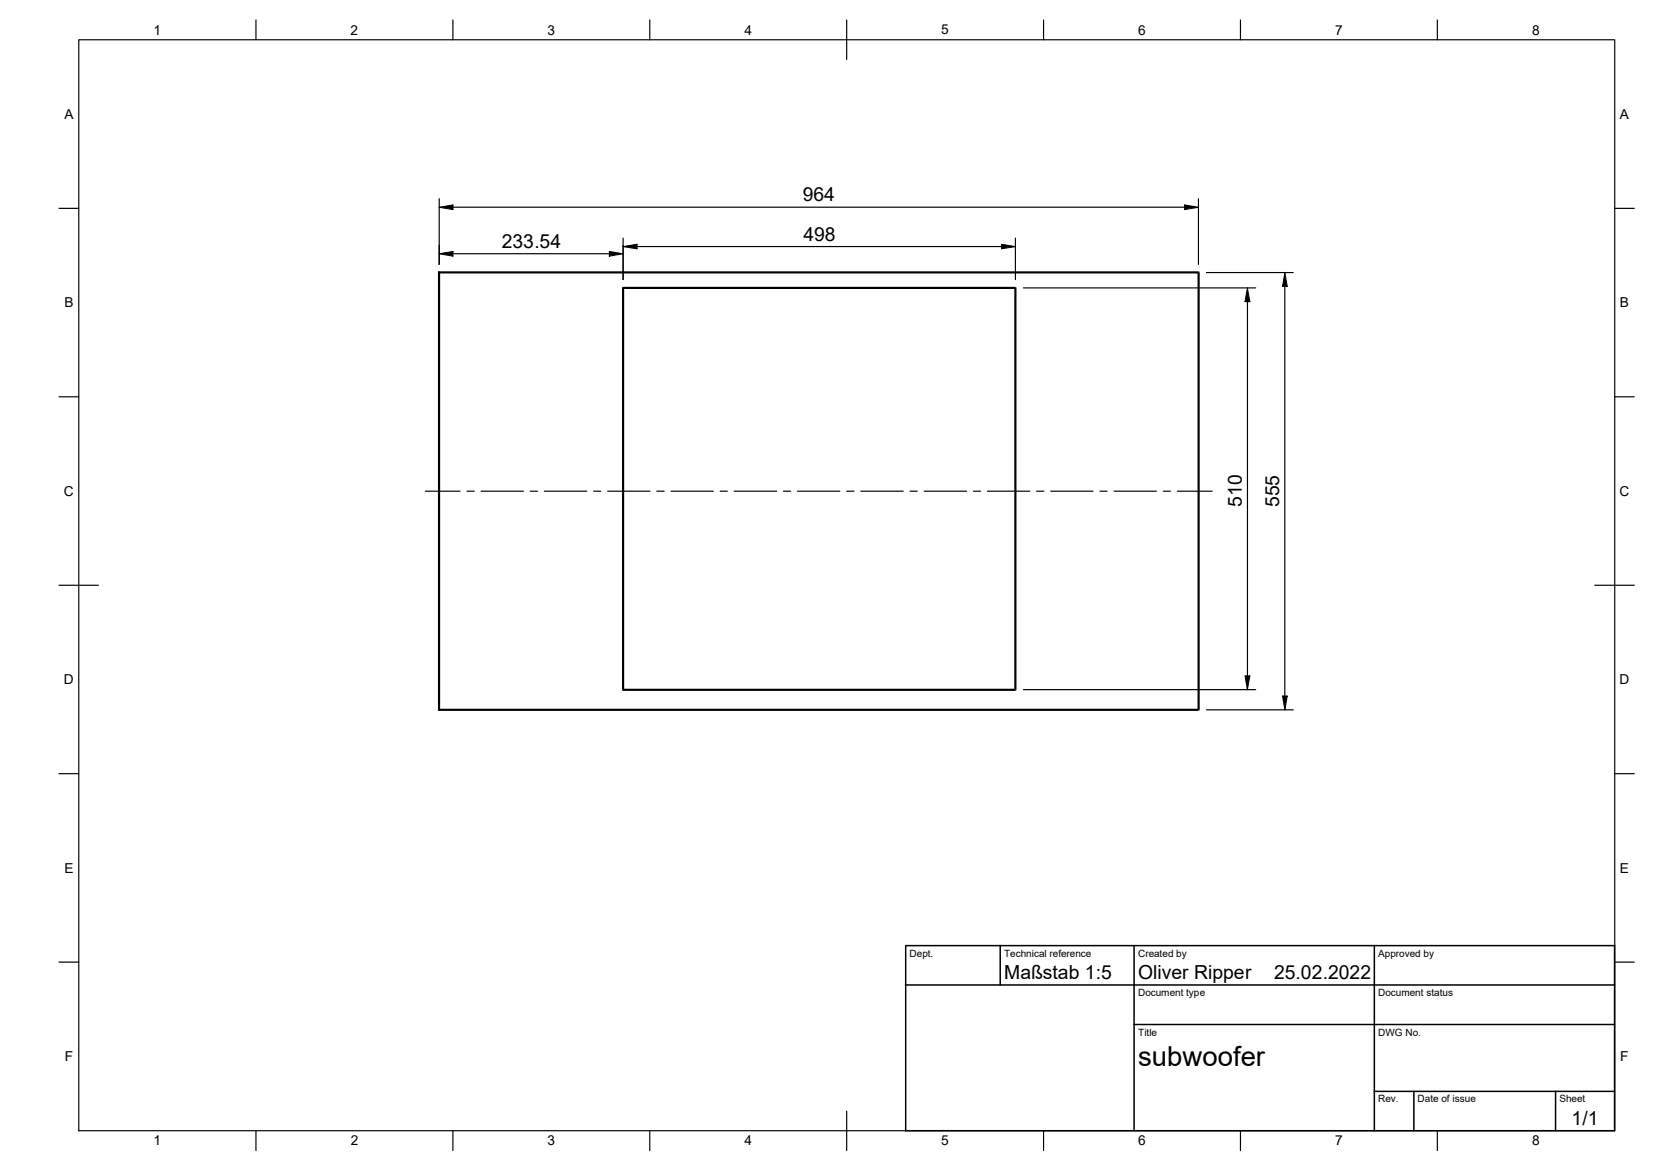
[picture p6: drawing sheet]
<svg xmlns="http://www.w3.org/2000/svg" width="420mm" height="297mm" viewBox="0 0 420 297" stroke-linecap="round" stroke-linejoin="round" font-family="sans-serif">
<g fill="#000">
<path d="M111.5 52.6l3.5-.6v1.2zM300.8 52l3.5 .6-3.5 .6zM111.5 64.4l3.5-.6v1.2zM154.7 63.8l3.5 .6-3.5 .6zM158.2 62.6l3.5-.6v1.2zM254.3 62l3.5 .6-3.5 .6zM316.7 73.1l.6 3.5h-1.2zM326.2 69.2l.7 3.5h-1.2zM316.1 171.6h1.2l-.6 3.4zM325.7 176.7h1.2l-.7 3.5z"/>
<path d="M19.9 10.1h.3v277l-.2 .1z" fill-rule="evenodd"/>
<path d="M19.9 9.9l.1 .2z" fill-rule="evenodd"/>
<path d="M64.9 5l.3 .1v5l-.2 .1z" fill-rule="evenodd"/>
<path d="M114.9 5l.2 .1v5l-.1 .1z" fill-rule="evenodd"/>
<path d="M164.8 5l.3 .1v5l-.1 .1z" fill-rule="evenodd"/>
<path d="M214.8 5l.3 .1v10l-.1 .1z" fill-rule="evenodd"/>
<path d="M264.8 5l.3 .1v5l-.1 .1z" fill-rule="evenodd"/>
<path d="M314.8 5l.3 .1v5l-.1 .1z" fill-rule="evenodd"/>
<path d="M364.8 5l.3 .1v5l-.1 .1z" fill-rule="evenodd"/>
<path d="M410 9.9l.2 .2z" fill-rule="evenodd"/>
<path d="M20 9.9h390v.3h-390z" fill-rule="evenodd"/>
<path d="M14.9 52.7l5.3 .2-.2 .1h-5z" fill-rule="evenodd"/>
<path d="M114.9 52.5l186 .1-.1 .1h-185.8z" fill-rule="evenodd"/>
<path d="M409.9 52.7l5.2 .2-.1 .1h-5z" fill-rule="evenodd"/>
<path d="M111.4 50.4l.3 .1v16.6l-.2 .2z" fill-rule="evenodd"/>
<path d="M111.4 62.2l.3 .1v4.8l-.2 .2z" fill-rule="evenodd"/>
<path d="M114.9 64.3l40 .1-.2 .2h-39.7z" fill-rule="evenodd"/>
<path d="M158.1 72.8l.1 .3h-.3z" fill-rule="evenodd"/>
<path d="M158.2 72.8h99.6v.6h-99.6z" fill-rule="evenodd"/>
<path d="M158.1 60.4l.3 .1v10.5l-.2 .1z" fill-rule="evenodd"/>
<path d="M158.1 62.2l.3 .1v8.7l-.2 .1z" fill-rule="evenodd"/>
<path d="M161.6 62.4l92.9 .2-.2 .1h-92.6z" fill-rule="evenodd"/>
<path d="M257.6 73.1h.5v102h-.5z" fill-rule="evenodd"/>
<path d="M257.8 72.8l.3 .3h-.3z" fill-rule="evenodd"/>
<path d="M257.7 60.4l.3 .1v10.5l-.2 .1z" fill-rule="evenodd"/>
<path d="M259.8 72.9l59.2 .2-.2 .1h-58.9z" fill-rule="evenodd"/>
<path d="M304.3 68.9l.3 .2h-.3z" fill-rule="evenodd"/>
<path d="M111.3 68.9h193v.5h-192.8l-.3-.1z" fill-rule="evenodd"/>
<path d="M304.2 50.4l.3 .1v16.6l-.2 .2z" fill-rule="evenodd"/>
<path d="M306.3 69l22.2 .2-.2 .1h-21.9z" fill-rule="evenodd"/>
<path d="M316.6 76.5l.3 .1v95l-.2 .1z" fill-rule="evenodd"/>
<path d="M14.9 100.6l5.3 .1-.2 .2h-5z" fill-rule="evenodd"/>
<path d="M409.9 100.6l5.2 .1-.1 .2h-5z" fill-rule="evenodd"/>
<path d="M107.9 124.5l9.1 .2-.2 .1h-8.8z" fill-rule="evenodd"/>
<path d="M118.5 124.5l2.1 .2-.2 .1h-1.8z" fill-rule="evenodd"/>
<path d="M122.1 124.5l11 .2-.2 .1h-10.7z" fill-rule="evenodd"/>
<path d="M134.6 124.5l2 .2-.2 .1h-1.7z" fill-rule="evenodd"/>
<path d="M138.1 124.5l11 .2-.1 .1h-10.8z" fill-rule="evenodd"/>
<path d="M150.7 124.5l2 .2-.2 .1h-1.8z" fill-rule="evenodd"/>
<path d="M154.2 124.5l11 .2-.2 .1h-10.7z" fill-rule="evenodd"/>
<path d="M166.7 124.5l2.1 .2-.2 .1h-1.8z" fill-rule="evenodd"/>
<path d="M170.3 124.5l11 .2-.2 .1h-10.7z" fill-rule="evenodd"/>
<path d="M182.8 124.5l2 .2-.1 .1h-1.8z" fill-rule="evenodd"/>
<path d="M186.4 124.5l11 .2-.2 .1h-10.8z" fill-rule="evenodd"/>
<path d="M198.9 124.5l2 .2-.2 .1h-1.7z" fill-rule="evenodd"/>
<path d="M202.4 124.5l11 .2-.2 .1h-10.7z" fill-rule="evenodd"/>
<path d="M214.9 124.5l2.1 .2-.2 .1h-1.8z" fill-rule="evenodd"/>
<path d="M218.5 124.5l11 .2-.2 .1h-10.7z" fill-rule="evenodd"/>
<path d="M231 124.5l2 .2-.1 .1h-1.8z" fill-rule="evenodd"/>
<path d="M234.6 124.5l11 .2-.2 .1h-10.7z" fill-rule="evenodd"/>
<path d="M247.1 124.5l2 .2-.1 .1h-1.8z" fill-rule="evenodd"/>
<path d="M250.7 124.5l10.9 .2-.1 .1h-10.8z" fill-rule="evenodd"/>
<path d="M263.1 124.5l2.1 .2-.2 .1h-1.8z" fill-rule="evenodd"/>
<path d="M266.7 124.5l11 .2-.2 .1h-10.7z" fill-rule="evenodd"/>
<path d="M279.2 124.5l2.1 .2-.2 .1h-1.8z" fill-rule="evenodd"/>
<path d="M282.8 124.5l11 .2-.2 .1h-10.7z" fill-rule="evenodd"/>
<path d="M295.3 124.5l2 .2-.1 .1h-1.8z" fill-rule="evenodd"/>
<path d="M298.9 124.5l9 .2-.1 .1h-8.8z" fill-rule="evenodd"/>
<path d="M14.9 148.4l10.2 .1-.1 .2h-10z" fill-rule="evenodd"/>
<path d="M404.9 148.4l10.2 .1-.1 .2h-10z" fill-rule="evenodd"/>
<path d="M157.9 175.1h.3v.3z" fill-rule="evenodd"/>
<path d="M157.9 73.1h.6v102h-.6z" fill-rule="evenodd"/>
<path d="M158.2 174.8h99.6v.6h-99.6z" fill-rule="evenodd"/>
<path d="M257.8 175.1h.3l-.3 .3z" fill-rule="evenodd"/>
<path d="M259.8 174.9l59.2 .1-.2 .2h-58.9z" fill-rule="evenodd"/>
<path d="M326.1 72.6l.3 .1v104l-.2 .1z" fill-rule="evenodd"/>
<path d="M14.9 196.3l5.3 .1-.2 .2h-5z" fill-rule="evenodd"/>
<path d="M111.2 180l193.1-.1v.6h-192.8l-.3-.2z" fill-rule="evenodd"/>
<path d="M111.3 68.9h.3l.2 .2v111.1l-.3 .3-.3-.2z" fill-rule="evenodd"/>
<path d="M304.3 180.2h.3l-.3 .3z" fill-rule="evenodd"/>
<path d="M304.1 69.1h.5v111.1h-.5z" fill-rule="evenodd"/>
<path d="M306.3 180l22.2 .2-.2 .1h-21.9z" fill-rule="evenodd"/>
<path d="M409.9 196.3l5.2 .1-.1 .2h-5z" fill-rule="evenodd"/>
<path d="M230 239.9h180.1l.1 .1-.2 .2h-180z" fill-rule="evenodd"/>
<path d="M14.9 244.1l5.3 .1-.2 .2h-5z" fill-rule="evenodd"/>
<path d="M229.8 239.9h.2v.1z" fill-rule="evenodd"/>
<path d="M229.8 240h.4v47.1l-.2 .2-.2-.2z" fill-rule="evenodd"/>
<path d="M229.9 249.9h180.1l.2 .1-.2 .2h-180l-.2-.1z" fill-rule="evenodd"/>
<path d="M253.8 239.9h.2l.2 .1v10l-.2 .2-.2-.1z" fill-rule="evenodd"/>
<path d="M409.9 244.1l5.2 .1-.1 .2h-5z" fill-rule="evenodd"/>
<path d="M287.9 259.9h122.1l.2 .2-.2 .2h-122l-.2-.2z" fill-rule="evenodd"/>
<path d="M348.9 276.9h61.1l.2 .1-.2 .2h-61l-.2-.1z" fill-rule="evenodd"/>
<path d="M19.9 286.9h390.1l.1 .1-.1 .2h-390z" fill-rule="evenodd"/>
<path d="M64.9 286.9l.3 .1v5.1l-.2 .1z" fill-rule="evenodd"/>
<path d="M114.9 286.9l.2 .1v5.1l-.1 .1z" fill-rule="evenodd"/>
<path d="M164.8 286.9l.3 .1v5.1l-.1 .1z" fill-rule="evenodd"/>
<path d="M214.8 282l.3 .1v10l-.1 .1z" fill-rule="evenodd"/>
<path d="M229.9 286.9h180.1l.2 .1-.2 .2h-180l-.2-.1z" fill-rule="evenodd"/>
<path d="M264.8 286.9l.3 .1v5.1l-.1 .1z" fill-rule="evenodd"/>
<path d="M287.9 239.9l.3 .1v47l-.2 .2-.2-.1z" fill-rule="evenodd"/>
<path d="M314.8 286.9l.3 .1v5.1l-.1 .1z" fill-rule="evenodd"/>
<path d="M348.9 239.9l.3 .1v47l-.2 .2-.2-.1z" fill-rule="evenodd"/>
<path d="M358.8 276.9h.3l.1 .1v10l-.2 .2-.2-.1z" fill-rule="evenodd"/>
<path d="M364.8 286.9l.3 .1v5.1l-.1 .1z" fill-rule="evenodd"/>
<path d="M394.8 276.9h.3l.1 .1v10l-.2 .2-.2-.1z" fill-rule="evenodd"/>
<path d="M409.9 10.1h.3v277l-.2 .1z" fill-rule="evenodd"/>
<path d="M409.9 239.9l.3 .1v47l-.2 .2-.2-.1z" fill-rule="evenodd"/>
</g>
<path d="M111.5 52.6l3.5-.6v1.2zM300.8 52l3.5 .6-3.5 .6zM111.5 64.4l3.5-.6v1.2zM154.7 63.8l3.5 .6-3.5 .6zM158.2 62.6l3.6-.6v1.2zM254.3 62l3.6 .6-3.6 .6zM316.7 73.1l.7 3.5h-1.3zM326.3 69.2l.6 3.5h-1.2zM316.1 171.6h1.3l-.7 3.5zM325.7 176.7h1.2l-.6 3.5z" fill="none" stroke="#000" stroke-width=".25"/>
<text font-size="7" x="289" y="270.6">subwoofer</text>
<g font-size="4.9">
<text x="203.8" y="51.1">964</text>
<text x="127.4" y="62.9">233.54</text>
<text x="204" y="61.1">498</text>
<text x="315.3" y="128.7" transform="rotate(-90 315.3 128.7)">510</text>
<text x="324.8" y="128.8" transform="rotate(-90 324.8 128.8)">555</text>
<text x="255" y="248.6">Maßstab 1:5</text>
<text x="289" y="248.6">Oliver Ripper</text>
<text x="323.5" y="248.6">25.02.2022</text>
<text x="399.1" y="285.7">1/1</text>
</g>
<g font-size="3.5">
<text x="39" y="8.8">1</text>
<text x="89" y="8.8">2</text>
<text x="139" y="8.8">3</text>
<text x="189" y="8.8">4</text>
<text x="239" y="8.7">5</text>
<text x="289" y="8.8">6</text>
<text x="339" y="8.8">7</text>
<text x="389" y="8.8">8</text>
<text x="16.3" y="30.2">A</text>
<text x="411.3" y="30.2">A</text>
<text x="16.3" y="78">B</text>
<text x="411.3" y="78">B</text>
<text x="16.2" y="125.9">C</text>
<text x="411.2" y="125.9">C</text>
<text x="16.2" y="173.7">D</text>
<text x="411.2" y="173.7">D</text>
<text x="16.3" y="221.5">E</text>
<text x="411.3" y="221.5">E</text>
<text x="16.4" y="269.3">F</text>
<text x="411.4" y="269.3">F</text>
<text x="39" y="290.7">1</text>
<text x="89" y="290.7">2</text>
<text x="139" y="290.7">3</text>
<text x="189" y="290.7">4</text>
<text x="239" y="290.7">5</text>
<text x="289" y="290.7">6</text>
<text x="339" y="290.7">7</text>
<text x="389" y="290.7">8</text>
</g>
<g font-size="2.5">
<text x="231" y="242.9">Dept.</text>
<text x="255" y="242.9">Technical reference</text>
<text x="289" y="242.9">Created by</text>
<text x="350" y="242.9">Approved by</text>
<text x="289" y="252.9">Document type</text>
<text x="350" y="252.9">Document status</text>
<text x="289" y="262.9">Title</text>
<text x="350" y="262.9">DWG No.</text>
<text x="350" y="279.9">Rev.</text>
<text x="360" y="279.9">Date of issue</text>
<text x="396" y="279.9">Sheet</text>
</g>
</svg>
